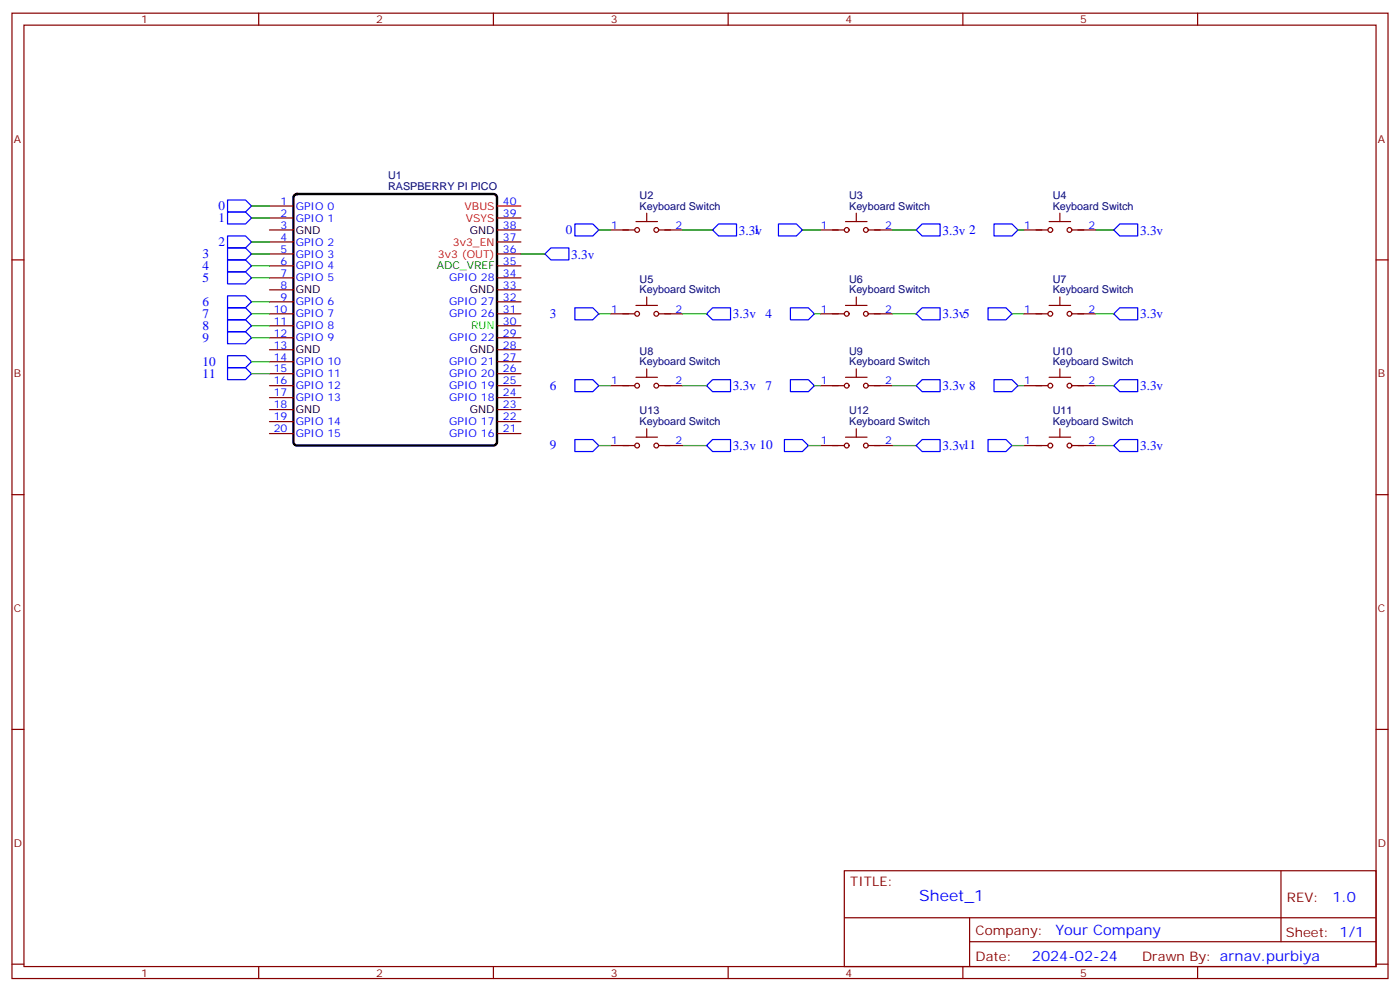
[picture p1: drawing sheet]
<svg xmlns="http://www.w3.org/2000/svg" width="412mm" height="292mm" viewBox="0 0 412 292" stroke-linecap="round" stroke-linejoin="round" font-family="sans-serif">
<g fill="none" stroke="#870000" stroke-width=".35">
<path d="M3.5 3.9h405.4v284.3h-405.4zM7.1 7.4h398.2v277.3h-398.2zM76.2 3.9v3.5M145.3 3.9v3.5M214.5 3.9v3.5M283.6 3.9v3.5M352.8 3.9v3.5M3.5 76.6h3.6M79.4 60.7h7M79.4 64.2h7M79.4 67.7h7M79.4 71.3h7"/>
<path d="M79.4 74.8h7M79.4 78.3h7M146.4 64.2h7.1M146.4 67.7h7.1M146.4 71.3h7.1M146.4 74.8h7.1M146.4 78.3h7.1M179.9 67.7h7.1M187.3 65.3h6.4M190.5 62.8v2.5M194 67.7h7.1M241.7 67.7h7"/>
<path d="M249.1 65.3h6.3M252.2 62.8v2.5M255.8 67.7h7M301.6 67.7h7.1M309 65.3h6.4M312.2 62.8v2.5M315.7 67.7h7.1M405.3 76.6h3.6M79.4 81.8h7M79.4 85.4h7M79.4 88.9h7M79.4 92.4h7"/>
<path d="M79.4 96h7M79.4 99.5h7M146.4 81.8h7.1M146.4 85.4h7.1M146.4 88.9h7.1M146.4 92.4h7.1M146.4 96h7.1M146.4 99.5h7.1M179.9 92.4h7.1M187.3 90h6.4M190.5 87.5v2.5M194 92.4h7.1"/>
<path d="M241.7 92.4h7M249.1 90h6.3M252.2 87.5v2.5M255.8 92.4h7M301.6 92.4h7.1M309 90h6.4M312.2 87.5v2.5M315.7 92.4h7.1M79.4 103h7M79.4 106.5h7M79.4 110.1h7M79.4 113.6h7"/>
<path d="M79.4 117.1h7M146.4 103h7.1M146.4 106.5h7.1M146.4 110.1h7.1M146.4 113.6h7.1M146.4 117.1h7.1M179.9 113.6h7.1M187.3 111.1h6.4M190.5 108.7v2.4M194 113.6h7.1M241.7 113.6h7M249.1 111.1h6.3"/>
<path d="M252.2 108.7v2.4M255.8 113.6h7M301.6 113.6h7.1M309 111.1h6.4M312.2 108.7v2.4M315.7 113.6h7.1M79.4 120.7h7M79.4 124.2h7M79.4 127.7h7M146.4 120.7h7.1M146.4 124.2h7.1M146.4 127.7h7.1"/>
<path d="M179.9 131.2h7.1M187.3 128.8h6.4M190.5 126.3v2.5M194 131.2h7.1M241.7 131.2h7M249.1 128.8h6.3M252.2 126.3v2.5M255.8 131.2h7M301.6 131.2h7.1M309 128.8h6.4M312.2 126.3v2.5M315.7 131.2h7.1"/>
<path d="M3.5 145.7h3.6M405.3 145.7h3.6M3.5 214.8h3.6M405.3 214.8h3.6M248.7 256.5h156.6v28.2h-156.6zM377.3 256.5v20.9M248.7 270.3h156.5M285.6 277.4h119.6M285.6 270.3v14.1M3.5 284h3.6M76.2 284.7v3.5M145.3 284.7v3.5"/>
<path d="M214.5 284.7v3.5M283.6 284.7v3.5M352.8 284.7v3.5M405.3 284h3.6"/>
<circle cx="187.7" cy="67.7" r=".71"/>
<circle cx="193.3" cy="67.7" r=".71"/>
<circle cx="249.4" cy="67.7" r=".71"/>
<circle cx="255.1" cy="67.7" r=".71"/>
<circle cx="309.4" cy="67.7" r=".71"/>
<circle cx="315" cy="67.7" r=".71"/>
<circle cx="187.7" cy="92.4" r=".71"/>
<circle cx="193.3" cy="92.4" r=".71"/>
<circle cx="249.4" cy="92.4" r=".71"/>
<circle cx="255.1" cy="92.4" r=".71"/>
<circle cx="309.4" cy="92.4" r=".71"/>
<circle cx="315" cy="92.4" r=".71"/>
<circle cx="187.7" cy="113.6" r=".71"/>
<circle cx="193.3" cy="113.6" r=".71"/>
<circle cx="249.4" cy="113.6" r=".71"/>
<circle cx="255.1" cy="113.6" r=".71"/>
<circle cx="309.4" cy="113.6" r=".71"/>
<circle cx="315" cy="113.6" r=".71"/>
<circle cx="187.7" cy="131.2" r=".71"/>
<circle cx="193.3" cy="131.2" r=".71"/>
<circle cx="249.4" cy="131.2" r=".71"/>
<circle cx="255.1" cy="131.2" r=".71"/>
<circle cx="309.4" cy="131.2" r=".71"/>
<circle cx="315" cy="131.2" r=".71"/>
</g>
<path d="M86.7 57.6l.8-.4h57.8l.9 .4 .2 .6v72l-.5 .8-.6 .2h-57.8l-.9-.4-.2-.6v-72z" fill="none" stroke="#000" stroke-width=".71"/>
<path d="M146.4 60.7h7.1" fill="none" stroke="#f00" stroke-width=".35"/>
<g fill="none" stroke="#00f" stroke-width=".35">
<path d="M67 58.9h5.3l1.8 1.8-1.8 1.7h-5.3zM67 62.4h5.3l1.8 1.8-1.8 1.8h-5.3zM67 69.5h5.3l1.8 1.8-1.8 1.7h-5.3zM67 73h5.3l1.8 1.8-1.8 1.8h-5.3zM67 76.6h5.3l1.8 1.7-1.8 1.8h-5.3zM162.3 73h5.3v3.6h-5.3l-1.8-1.8zM169.3 66h5.3l1.8 1.7-1.8 1.8h-5.3zM209.9 67.7l1.8-1.7h5.3v3.5h-5.3zM229.3 66h5.3l1.8 1.7-1.8 1.8h-5.3zM269.9 67.7l1.7-1.7h5.3v3.5h-5.3zM292.8 66h5.3l1.8 1.7-1.8 1.8h-5.3zM329.8 66h5.3v3.5h-5.3l-1.7-1.8z"/>
<path d="M67 80.1h5.3l1.8 1.7-1.8 1.8h-5.3zM67 87.1h5.3l1.8 1.8-1.8 1.8h-5.3zM67 90.7h5.3l1.8 1.7-1.8 1.8h-5.3zM67 94.2h5.3l1.8 1.8-1.8 1.7h-5.3zM67 97.7h5.3l1.8 1.8-1.8 1.7h-5.3zM169.3 90.7h5.3l1.8 1.7-1.8 1.8h-5.3zM208.1 92.4l1.8-1.7h5.3v3.5h-5.3zM232.8 90.7h5.3l1.8 1.7-1.8 1.8h-5.3zM271.6 90.7h5.3v3.5h-5.3l-1.7-1.8zM291 90.7h5.3l1.8 1.7-1.8 1.8h-5.3zM329.8 90.7h5.3v3.5h-5.3l-1.7-1.8zM67 104.8h5.3l1.8 1.7-1.8 1.8h-5.3z"/>
<path d="M67 108.3h5.3l1.8 1.8-1.8 1.7h-5.3zM169.3 111.8h5.3l1.8 1.8-1.8 1.8h-5.3zM208.1 113.6l1.8-1.8h5.3v3.6h-5.3zM232.8 111.8h5.3l1.8 1.8-1.8 1.8h-5.3zM271.6 111.8h5.3v3.6h-5.3l-1.7-1.8zM292.8 111.8h5.3l1.8 1.8-1.8 1.8h-5.3zM328.1 113.6l1.7-1.8h5.3v3.6h-5.3zM169.3 129.5h5.3l1.8 1.7-1.8 1.8h-5.3zM208.1 131.2l1.8-1.7h5.3v3.5h-5.3zM231.1 129.5h5.3l1.7 1.7-1.7 1.8h-5.3zM271.6 129.5h5.3v3.5h-5.3l-1.7-1.8zM291 129.5h5.3l1.8 1.7-1.8 1.8h-5.3z"/>
<path d="M328.1 131.2l1.7-1.7h5.3v3.5h-5.3z"/>
</g>
<g fill="none" stroke="#008700" stroke-width=".35">
<path d="M74.1 74.8h5.3M74.1 60.7h5.3M74.1 64.2h5.3M74.1 71.3h5.3M74.1 78.3h5.3M153.5 74.8h7M176.4 67.7h3.5M201.1 67.7h8.8M236.4 67.7h5.3M262.8 67.7h7.1M299.9 67.7h1.7M322.8 67.7h5.3"/>
<path d="M74.1 92.4h5.3M74.1 81.8h5.3M74.1 88.9h5.3M74.1 96h5.3M74.1 99.5h5.3M176.4 92.4h3.5M201.1 92.4h7M239.9 92.4h1.8M262.8 92.4h7.1M298.1 92.4h3.5M322.8 92.4h5.3M74.1 106.5h5.3"/>
<path d="M74.1 110.1h5.3M176.4 113.6h3.5M201.1 113.6h7M239.9 113.6h1.8M262.8 113.6h7.1M299.9 113.6h1.7M322.8 113.6h5.3M176.4 131.2h3.5M201.1 131.2h7M238.1 131.2h3.6M262.8 131.2h7.1M298.1 131.2h3.5"/>
<path d="M322.8 131.2h5.3"/>
</g>
<text font-size="4.6" fill="#00f" x="270.8" y="265.5">Sheet_1</text>
<g font-size="4.2" fill="#00f">
<text x="392.5" y="265.7">1.0</text>
<text x="310.9" y="275.3">Your Company</text>
<text x="304" y="283.1">2024-02-24</text>
</g>
<g font-size="3.9" fill="#00f">
<text x="64.4" y="61.9">0</text>
<text x="64.4" y="65.4">1</text>
<text x="166.7" y="69">0</text>
<text x="217.7" y="69.1">3.3v</text>
<text x="221.9" y="68.9">1</text>
<text x="277.6" y="69.1">3.3v 2</text>
<text x="335.8" y="69.1">3.3v</text>
<text x="59.7" y="75.9">3</text>
<text x="64.4" y="72.5">2</text>
<text x="168.3" y="76.2">3.3v</text>
<text x="59.7" y="79.4">4</text>
<text x="59.7" y="83">5</text>
<text x="59.7" y="90">6</text>
<text x="59.7" y="93.6">7</text>
<text x="162" y="93.6">3</text>
<text x="215.9" y="93.8">3.3v</text>
<text x="225.5" y="93.6">4</text>
<text x="277.6" y="93.8">3.3v5</text>
<text x="335.8" y="93.8">3.3v</text>
<text x="59.7" y="97.1">8</text>
<text x="59.7" y="100.6">9</text>
<text x="59.7" y="107.7">10</text>
<text x="59.7" y="111.2">11</text>
<text x="162" y="114.7">6</text>
<text x="215.9" y="115">3.3v</text>
<text x="225.5" y="114.7">7</text>
<text x="277.6" y="115">3.3v 8</text>
<text x="335.8" y="115">3.3v</text>
<text x="162" y="132.4">9</text>
<text x="215.9" y="132.6">3.3v 10</text>
<text x="277.6" y="132.6">3.3v11</text>
<text x="335.8" y="132.6">3.3v</text>
</g>
<g font-size="3.9" fill="#800">
<text x="250.5" y="261.1">TITLE:</text>
<text x="379.1" y="265.7">REV:</text>
<text x="287.4" y="275.3">Company:</text>
<text x="378.7" y="275.9">Sheet: 1/1</text>
<text x="287.4" y="282.9">Date:</text>
<text x="336.4" y="283">Drawn By: arnav.purbiya</text>
</g>
<g font-size="3.2" fill="#800">
<text x="41.6" y="6.9">1</text>
<text x="110.8" y="6.9">2</text>
<text x="179.9" y="6.9">3</text>
<text x="249.1" y="6.9">4</text>
<text x="318.2" y="6.9">5</text>
<text x="4.1" y="42">A</text>
<text x="405.9" y="42">A</text>
<text x="4.1" y="111.1">B</text>
<text x="405.9" y="111.1">B</text>
<text x="4.1" y="180.3">C</text>
<text x="405.9" y="180.3">C</text>
<text x="4.1" y="249.4">D</text>
<text x="405.9" y="249.4">D</text>
<text x="41.6" y="287.7">1</text>
<text x="110.8" y="287.7">2</text>
<text x="179.9" y="287.7">3</text>
<text x="249.1" y="287.7">4</text>
<text x="318.2" y="287.7">5</text>
</g>
<g font-size="3.2" fill="#000080">
<text x="114.3" y="52.8">U1</text>
<text x="114.3" y="56">RASPBERRY PI PICO</text>
<text x="188.4" y="58.6">U2</text>
<text x="250.1" y="58.6">U3</text>
<text x="310.1" y="58.6">U4</text>
<text x="188.4" y="61.7">Keyboard Switch</text>
<text x="250.1" y="61.7">Keyboard Switch</text>
<text x="310.1" y="61.7">Keyboard Switch</text>
<text x="188.4" y="83.3">U5</text>
<text x="250.1" y="83.3">U6</text>
<text x="310.1" y="83.3">U7</text>
<text x="188.4" y="86.4">Keyboard Switch</text>
<text x="250.1" y="86.4">Keyboard Switch</text>
<text x="310.1" y="86.4">Keyboard Switch</text>
<text x="188.4" y="107.6">Keyboard Switch</text>
<text x="188.4" y="104.4">U8</text>
<text x="250.1" y="107.6">Keyboard Switch</text>
<text x="250.1" y="104.4">U9</text>
<text x="310.1" y="107.6">Keyboard Switch</text>
<text x="310.1" y="104.4">U10</text>
<text x="188.4" y="125.2">Keyboard Switch</text>
<text x="188.4" y="122.1">U13</text>
<text x="250.1" y="125.2">Keyboard Switch</text>
<text x="250.1" y="122.1">U12</text>
<text x="310.1" y="125.2">Keyboard Switch</text>
<text x="310.1" y="122.1">U11</text>
</g>
<g font-size="3.2" fill="#00f">
<text x="82.6" y="60.3">1</text>
<text x="82.6" y="63.9">2</text>
<text x="87.1" y="61.7">GPIO 0</text>
<text x="87.1" y="65.3">GPIO 1</text>
<text x="148.2" y="63.9">39</text>
<text x="148.2" y="60.3">40</text>
<text x="82.6" y="67.4">3</text>
<text x="82.6" y="70.9">4</text>
<text x="148.2" y="70.9">37</text>
<text x="148.2" y="67.4">38</text>
<text x="180" y="67.4">1</text>
<text x="199" y="67.4">2</text>
<text x="241.8" y="67.4">1</text>
<text x="260.7" y="67.4">2</text>
<text x="301.7" y="67.4">1</text>
<text x="320.7" y="67.4">2</text>
<text x="82.6" y="74.4">5</text>
<text x="82.6" y="78">6</text>
<text x="87.1" y="72.3">GPIO 2</text>
<text x="87.1" y="75.8">GPIO 3</text>
<text x="148.2" y="78">35</text>
<text x="148.2" y="74.4">36</text>
<text x="82.6" y="81.5">7</text>
<text x="87.1" y="79.4">GPIO 4</text>
<text x="87.1" y="82.9">GPIO 5</text>
<text x="132.3" y="82.9">GPIO 28</text>
<text x="148.2" y="81.5">34</text>
<text x="82.6" y="85">8</text>
<text x="82.6" y="88.5">9</text>
<text x="87.1" y="90">GPIO 6</text>
<text x="132.3" y="90">GPIO 27</text>
<text x="148.2" y="88.5">32</text>
<text x="148.2" y="85">33</text>
<text x="80.6" y="92.1">10</text>
<text x="80.6" y="95.6">11</text>
<text x="87.1" y="93.5">GPIO 7</text>
<text x="132.3" y="93.5">GPIO 26</text>
<text x="148.2" y="95.6">30</text>
<text x="148.2" y="92.1">31</text>
<text x="180" y="92.1">1</text>
<text x="199" y="92.1">2</text>
<text x="241.8" y="92.1">1</text>
<text x="260.7" y="92.1">2</text>
<text x="301.7" y="92.1">1</text>
<text x="320.7" y="92.1">2</text>
<text x="80.6" y="99.1">12</text>
<text x="87.1" y="97">GPIO 8</text>
<text x="87.1" y="100.5">GPIO 9</text>
<text x="132.3" y="100.5">GPIO 22</text>
<text x="148.2" y="99.1">29</text>
<text x="80.6" y="102.7">13</text>
<text x="80.6" y="106.2">14</text>
<text x="87.1" y="107.6">GPIO 10</text>
<text x="132.3" y="107.6">GPIO 21</text>
<text x="148.2" y="106.2">27</text>
<text x="148.2" y="102.7">28</text>
<text x="80.6" y="109.7">15</text>
<text x="80.6" y="113.2">16</text>
<text x="87.1" y="111.1">GPIO 11</text>
<text x="132.3" y="111.1">GPIO 20</text>
<text x="148.2" y="113.2">25</text>
<text x="148.2" y="109.7">26</text>
<text x="180" y="113.2">1</text>
<text x="199" y="113.2">2</text>
<text x="241.8" y="113.2">1</text>
<text x="260.7" y="113.2">2</text>
<text x="301.7" y="113.2">1</text>
<text x="320.7" y="113.2">2</text>
<text x="80.6" y="116.8">17</text>
<text x="87.1" y="114.7">GPIO 12</text>
<text x="87.1" y="118.2">GPIO 13</text>
<text x="132.3" y="118.2">GPIO 18</text>
<text x="132.3" y="114.7">GPIO 19</text>
<text x="148.2" y="116.8">24</text>
<text x="80.6" y="120.3">18</text>
<text x="80.6" y="123.8">19</text>
<text x="87.1" y="125.2">GPIO 14</text>
<text x="132.3" y="125.2">GPIO 17</text>
<text x="148.2" y="123.8">22</text>
<text x="148.2" y="120.3">23</text>
<text x="80.6" y="127.4">20</text>
<text x="87.1" y="128.8">GPIO 15</text>
<text x="132.3" y="128.8">GPIO 16</text>
<text x="148.2" y="127.4">21</text>
<text x="180" y="130.9">1</text>
<text x="199" y="130.9">2</text>
<text x="241.8" y="130.9">1</text>
<text x="260.7" y="130.9">2</text>
<text x="301.7" y="130.9">1</text>
<text x="320.7" y="130.9">2</text>
</g>
<g font-size="3.2" fill="#f00">
<text x="136.9" y="61.7">VBUS</text>
<text x="137.2" y="65.3">VSYS</text>
<text x="129" y="75.8">3v3 (OUT)</text>
<text x="133.4" y="72.3">3v3_EN</text>
</g>
<g font-size="3.2">
<text x="87.1" y="68.8">GND</text>
<text x="138.4" y="68.8">GND</text>
<text x="87.1" y="86.4">GND</text>
<text x="138.4" y="86.4">GND</text>
<text x="87.1" y="104.1">GND</text>
<text x="138.4" y="104.1">GND</text>
<text x="87.1" y="121.7">GND</text>
<text x="138.4" y="121.7">GND</text>
</g>
<text font-size="3.2" fill="#060" x="128.6" y="79.4">ADC_VREF</text>
<text font-size="3.2" fill="#0f0" x="138.8" y="97">RUN</text>
</svg>
